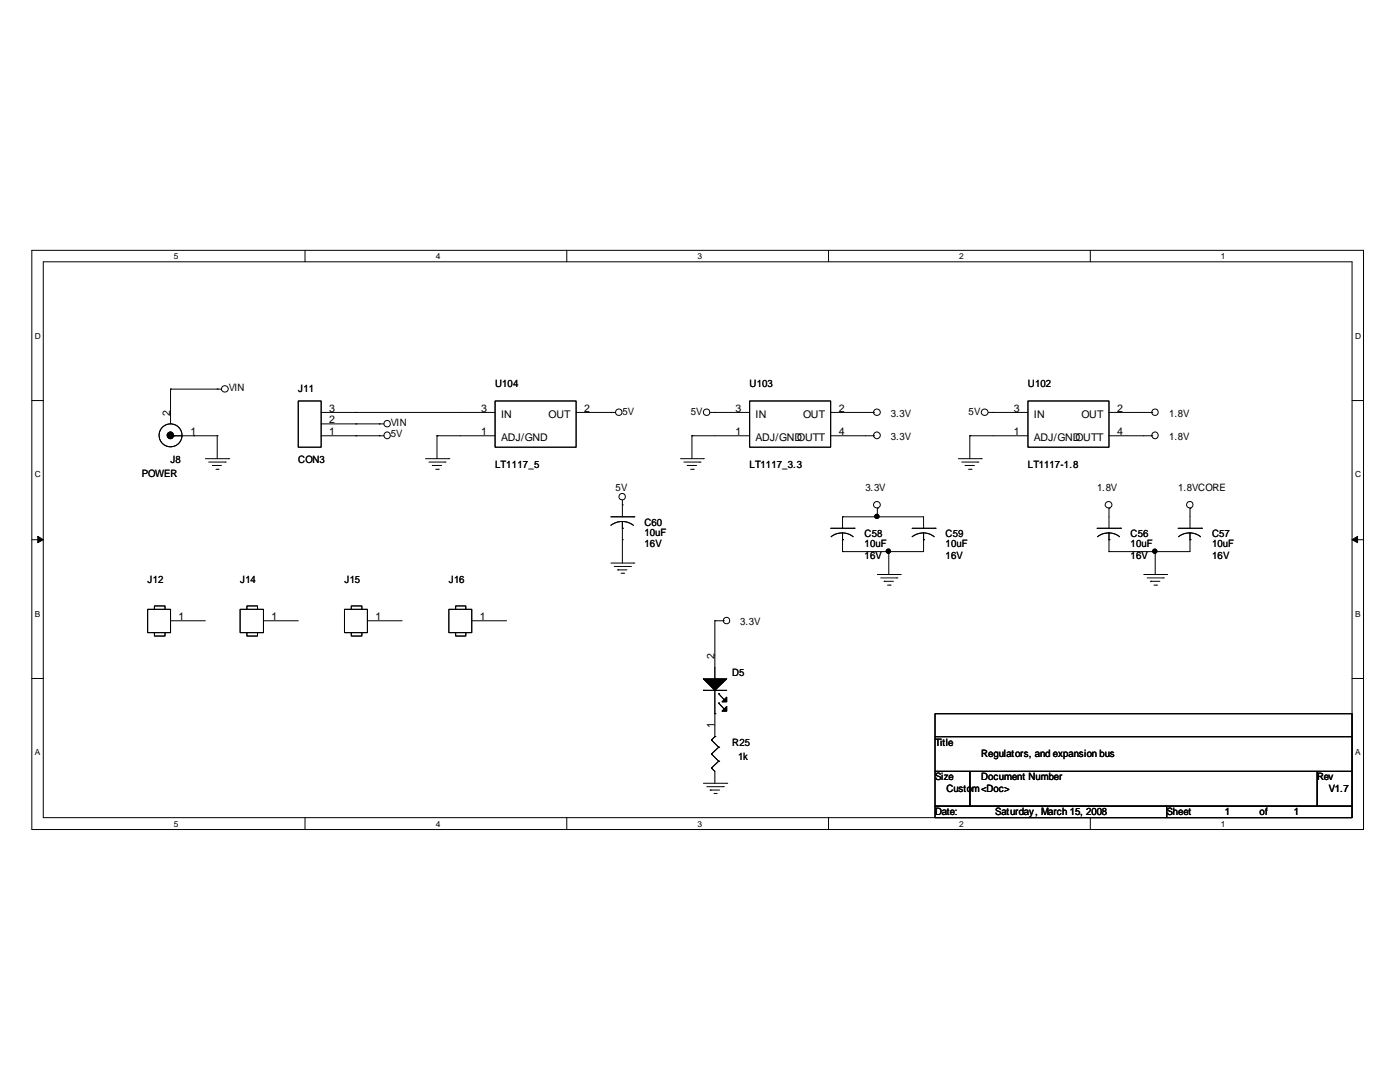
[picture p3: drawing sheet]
<svg xmlns="http://www.w3.org/2000/svg" width="279mm" height="216mm" viewBox="0 0 279 216" stroke-linecap="round" stroke-linejoin="round" font-family="sans-serif">
<g fill="none" stroke="#000" stroke-width=".2">
<path d="M6.3 50h265.8v115.5h-265.8zM8.6 52.2h261.2v111h-261.2zM60.9 50v2.2M113.1 50v2.2M165.4 50v2.2M217.6 50v2.2M6.3 79.9h2.3M34 77.6h.1M34 77.6h10.2M34 77.6v7M43.3 77.6h.1M269.8 79.9h2.3"/>
<path d="M34.7 87h.1M34.7 87h8.6M38.7 87h.1M41 91.5h4.6M41.7 92.2h3.3M42.4 92.9h.1M42.4 92.9h1.8M43.1 93.6h.4M43.3 87h.1M43.3 87v4.5M43.5 93.6h.1M45 92.2h.1"/>
<path d="M45.6 91.5h.1M59.5 80h4.6v9.2h-4.6zM64.1 87h12.5M64.1 82.3h34.7M64.1 84.6h12.5M71 82.3h.1M71 87h.1M71 84.6h.1M75.7 87h.1M75.7 84.6h.1M84.9 91.5h4.7M85.6 92.2h3.2"/>
<path d="M86.3 92.9h.1M86.3 92.9h1.8M87 93.6h.5M87.2 87h.1M87.2 87h11.6M87.2 87v4.5M87.5 93.6h.1M88.8 92.2h.1M89.6 91.5h.1M98.8 80h16.2v9.2h-16.2zM115 82.3h7.9M121.9 82.3h.1"/>
<path d="M124.2 99.8v3.3M135.8 91.5h4.6M136.5 92.2h3.2M137.2 92.9h.1M137.2 92.9h1.8M137.8 93.6h.5M138.1 87h.1M138.1 87h11.5M138.1 87v4.5M138.3 93.6h.1M139.7 92.2h.1M140.4 91.5h.1"/>
<path d="M141.7 82.3h7.9M142.7 82.3h.1M149.6 80h16.2v9.2h-16.2zM165.8 87h8.5M165.8 82.3h8.5M174.3 82.3h.1M174.3 87h.1M191.3 91.5h4.5M191.9 92.2h3.3M192.6 92.9h.1M192.6 92.9h1.9M193.3 93.6h.5"/>
<path d="M193.5 87h.1M193.5 87h11.6M193.5 87v4.5M193.8 93.6h.1M195.2 92.2h.1M195.8 91.5h.1M197.3 82.3h7.8M198.2 82.3h.1M205.1 80h16.2v9.2h-16.2zM221.3 87h8.6M221.3 82.3h8.6M229.9 82.3h.1"/>
<path d="M229.9 87h.1M6.3 107.7h2.3M121.9 103.1h4.6M121.9 112.4h4.6M122.6 113h3.2M123.3 113.7h.1M123.3 113.7h1.8M124 114.4h.5M124.2 107.7h.1M124.2 100.8h.1M124.2 105.4h.1M124.2 104.1l1.4 .2 .8 .5"/>
<path d="M124.2 104.1l-1.4 .2-.9 .5M124.2 104.1v8.3M124.5 114.4h.1M125.8 113h.1M126.5 112.4h.1M126.5 103.1h.1M165.8 105.4h4.6M168.1 110.1h.1M168.1 103.1h.1M168.1 107.7h.1M168.1 106.3l1.4 .3 .8 .5M168.1 106.3l-1 .2-1.2 .6"/>
<path d="M168.1 103.1h16.2v2.3M168.1 103.1v2.3M168.1 106.3v3.8M170.4 105.4h.1M175.1 103.1h.1M175.1 101.4h.1M175.1 101.4v1.7M175.1 114.6h4.6M175.8 115.3h3.2M176.4 116h.1M176.4 116h1.9M177.1 116.8h.5"/>
<path d="M177.4 110.1h.1M177.4 110.1v4.5M177.6 116.8h.1M179 115.3h.1M179.7 114.6h.1M182 105.4h4.6M184.3 107.7h.1M184.3 106.3l1.4 .3 .7 .5M184.3 106.3l-1 .2-1.3 .6M184.3 106.3v3.8h-16.2M186.6 105.4h.1M218.9 105.4h4.7"/>
<path d="M221.3 110.1h.1M221.3 101.4h.1M221.3 107.7h.1M221.3 106.3l1.4 .3 .7 .5M221.3 106.3l-1 .2-1.3 .6M221.3 101.4v4M221.3 106.3v3.8M223.6 105.4h.1M228.3 114.6h4.5M228.9 115.3h3.3M229.6 116h.1M229.6 116h1.9"/>
<path d="M230.3 116.8h.5M230.5 110.1h.1M230.5 110.1v4.5M230.8 116.8h.1M232.2 115.3h.1M232.8 114.6h.1M235.1 105.4h4.7M237.5 101.4h.1M237.5 107.7h.1M237.5 106.3l1.3 .3 .8 .5M237.5 106.3l-1.1 .2-1.2 .6M237.5 106.3v3.8h-16.2"/>
<path d="M237.5 101.4v4M239.8 105.4h.1M269.8 107.7h2.3M6.3 135.4h2.3M29.5 121.6h4.5v4.6h-4.5zM30.8 121.6v-.7h2.1v.7M30.8 126.2v.7h2.1v-.7M34 123.9h7M47.9 121.6h4.7v4.6h-4.7zM49.3 121.6v-.7h2.1v.7M49.3 126.2v.7h2.1v-.7M52.6 123.9h6.9"/>
<path d="M68.7 121.6h4.6v4.6h-4.6zM70.1 121.6v-.7h2.1v.7M70.1 126.2v.7h2.1v-.7M73.3 123.9h7M89.6 121.6h4.5v4.6h-4.5zM90.9 121.6v-.7h2.1v.7M90.9 126.2v.7h2.1v-.7M94.1 123.9h7M140.4 137.8h.1M140.4 137.8h4.6M142.7 123.9h.1M142.7 135.5h.1"/>
<path d="M142.7 123.9v11.6M142.7 137.8v9.2M142.7 123.9h1.7M143.4 138.4h.1M143.4 138.4l1.1 1.2M144.4 123.9h.1M269.8 135.4h2.3M140.4 156.3h4.6M141.1 157h3.3M141.7 157.6h.1M141.7 157.6h1.9M142 153.2h.1"/>
<path d="M142 150.5h.1M142 147.7h.1M142 153.2l.7 .7v2.4M142 150.5l1.4 1.4M142 147.7l1.4 1.4M142.5 158.3h.4M142.7 147h.1M142.7 142.4h.1M142.7 147l-.7 .7M142.9 158.3h.1M143.4 151.9h.1M143.4 149.1h.1"/>
<path d="M143.4 140.3h.1M143.4 151.9l-1.4 1.3M143.4 149.1l-1.4 1.4M143.4 140.3l1.1 1.2M144.4 157h.1M145 156.3h.1M186.6 142.4h83.2v4.6h-83.2zM186.6 147h83.2v6.9h-83.2zM186.6 153.9h6.9v7h-6.9zM193.5 153.9h69.4v7h-69.4zM262.9 153.9h6.9v7h-6.9zM60.9 163.2v2.2"/>
<path d="M113.1 163.2v2.2M165.4 163.2v2.2M186.6 160.9h46.2v2.3h-46.2zM217.6 163.2v2.2M232.8 160.9h37v2.3h-37z"/>
<circle cx="44.9" cy="77.6" r=".66"/>
<circle cx="34" cy="86.9" r="2.29"/>
<circle cx="77.2" cy="86.9" r=".65"/>
<circle cx="77.3" cy="84.5" r=".64"/>
<circle cx="123.5" cy="82.3" r=".64"/>
<circle cx="124.2" cy="99.1" r=".64"/>
<circle cx="141" cy="82.3" r=".64"/>
<circle cx="175" cy="86.9" r=".67"/>
<circle cx="175" cy="82.3" r=".66"/>
<circle cx="196.5" cy="82.3" r=".66"/>
<circle cx="230.5" cy="86.9" r=".65"/>
<circle cx="230.5" cy="82.3" r=".64"/>
<circle cx="175" cy="100.7" r=".66"/>
<circle cx="221.3" cy="100.7" r=".66"/>
<circle cx="237.4" cy="100.7" r=".64"/>
<circle cx="145" cy="123.8" r=".64"/>
</g>
<g fill="#000" stroke="#000" stroke-width=".2">
<path d="M7.5 107l1.1 .7-1.1 .6z" fill-rule="evenodd"/>
<path d="M269.8 107.7l1.1-.7v1.3z" fill-rule="evenodd"/>
<path d="M140.4 135.5h4.6l-2.3 2.3z" fill-rule="evenodd"/>
<path d="M145 139.1v.9h-.9z" fill-rule="evenodd"/>
<path d="M140.4 135.5h4.6l-2.3 2.3z" fill-rule="evenodd"/>
<path d="M145 139.1v.9h-.9z" fill-rule="evenodd"/>
<path d="M145 141v.9h-.9z" fill-rule="evenodd"/>
<path d="M145 141v.9h-.9z" fill-rule="evenodd"/>
<circle cx="34" cy="86.9" r=".65"/>
<circle cx="175" cy="103" r=".43"/>
<circle cx="177.3" cy="110" r=".43"/>
<circle cx="230.5" cy="110" r=".43"/>
</g>
<g font-size="2.1">
<text x="34" y="83" transform="rotate(-90 34 83)">2</text>
<text x="65.7" y="82.2">3</text>
<text x="96" y="82.2">3</text>
<text x="100" y="83.3">IN</text>
<text x="109.5" y="83.3">OUT</text>
<text x="116.6" y="82.2">2</text>
<text x="146.8" y="82.2">3</text>
<text x="150.8" y="83.3">IN</text>
<text x="160.3" y="83.3">OUT</text>
<text x="167.4" y="82.2">2</text>
<text x="202.4" y="82.2">3</text>
<text x="206.3" y="83.3">IN</text>
<text x="215.8" y="83.3">OUT</text>
<text x="222.9" y="82.2">2</text>
<text x="38" y="86.9">1</text>
<text x="65.7" y="86.9">1</text>
<text x="65.7" y="84.5">2</text>
<text x="96" y="86.9">1</text>
<text x="100" y="88">ADJ/GND</text>
<text x="146.8" y="86.9">1</text>
<text x="150.8" y="88">ADJ/GNDOUTT</text>
<text x="167.4" y="86.9">4</text>
<text x="202.4" y="86.9">1</text>
<text x="206.3" y="88">ADJ/GNDOUTT</text>
<text x="222.9" y="86.9">4</text>
<text x="35.6" y="123.8">1</text>
<text x="54.2" y="123.8">1</text>
<text x="74.9" y="123.8">1</text>
<text x="95.8" y="123.8">1</text>
<text x="142.6" y="131.6" transform="rotate(-90 142.6 131.6)">2</text>
<text x="142.6" y="145.2" transform="rotate(-90 142.6 145.2)">1</text>
</g>
<g font-size="2">
<text x="98.8" y="77.1">U104</text>
<text x="149.6" y="77.1">U103</text>
<text x="205.1" y="77.1">U102</text>
<text x="45.6" y="78.1">VIN</text>
<text x="59.5" y="78.3">J11</text>
<text x="124.2" y="82.7">5V</text>
<text x="137.8" y="82.7">5V</text>
<text x="177.8" y="83.1">3.3V</text>
<text x="193.3" y="82.7">5V</text>
<text x="233.3" y="83.1">1.8V</text>
<text x="78" y="87.3">5V</text>
<text x="78" y="85">VIN</text>
<text x="177.8" y="87.8">3.3V</text>
<text x="233.3" y="87.8">1.8V</text>
<text x="28.3" y="95.2">POWER</text>
<text x="34" y="92.4">J8</text>
<text x="59.5" y="92.4">CON3</text>
<text x="98.8" y="93.3">LT1117_5</text>
<text x="149.6" y="93.3">LT1117_3.3</text>
<text x="205.1" y="93.3">LT1117-1.8</text>
<text x="122.9" y="98">5V</text>
<text x="172.7" y="98">3.3V</text>
<text x="218.9" y="98">1.8V</text>
<text x="235.1" y="98">1.8VCORE</text>
<text x="128.6" y="104.9">C60</text>
<text x="128.6" y="106.9">10uF</text>
<text x="172.6" y="107.2">C58</text>
<text x="188.7" y="107.2">C59</text>
<text x="225.6" y="107.2">C56</text>
<text x="241.9" y="107.2">C57</text>
<text x="128.6" y="109.2">16V</text>
<text x="172.6" y="109.2">10uF</text>
<text x="172.6" y="111.6">16V</text>
<text x="188.7" y="109.2">10uF</text>
<text x="188.7" y="111.6">16V</text>
<text x="225.6" y="109.2">10uF</text>
<text x="225.6" y="111.6">16V</text>
<text x="241.9" y="109.2">10uF</text>
<text x="241.9" y="111.6">16V</text>
<text x="29.5" y="116.4">J12</text>
<text x="47.9" y="116.4">J14</text>
<text x="68.7" y="116.4">J15</text>
<text x="89.6" y="116.4">J16</text>
<text x="147.7" y="124.7">3.3V</text>
<text x="146.1" y="135">D5</text>
<text x="146.1" y="148.8">R25</text>
<text x="186.6" y="148.8">Title</text>
<text x="147.3" y="151.6">1k</text>
<text x="186.6" y="155.7">Size</text>
<text x="195.8" y="155.7">Document Number</text>
<text x="195.8" y="151.1">Regulators, and expansion bus</text>
<text x="262.9" y="155.7">Rev</text>
<text x="188.9" y="158.1">Custom &lt;Doc&gt;</text>
<text x="265.2" y="158.1">V1.7</text>
<text x="186.6" y="162.6">Date:</text>
<text x="198.6" y="162.6">Saturday, March 15, 2008</text>
<text x="232.8" y="162.6">Sheet</text>
<text x="244.4" y="162.6">1</text>
<text x="251.4" y="162.6">of</text>
<text x="258.2" y="162.6">1</text>
</g>
<g font-size="1.7">
<text x="34.7" y="51.7">5</text>
<text x="87" y="51.7">4</text>
<text x="139.2" y="51.7">3</text>
<text x="191.4" y="51.7">2</text>
<text x="243.7" y="51.7">1</text>
<text x="6.9" y="67.6">D</text>
<text x="270.4" y="67.6">D</text>
<text x="6.9" y="95.3">C</text>
<text x="270.4" y="95.3">C</text>
<text x="6.9" y="123">B</text>
<text x="270.4" y="123">B</text>
<text x="6.9" y="150.7">A</text>
<text x="270.4" y="150.7">A</text>
<text x="34.7" y="164.9">5</text>
<text x="87" y="164.9">4</text>
<text x="139.2" y="164.9">3</text>
<text x="191.4" y="164.9">2</text>
<text x="243.7" y="164.9">1</text>
</g>
</svg>
